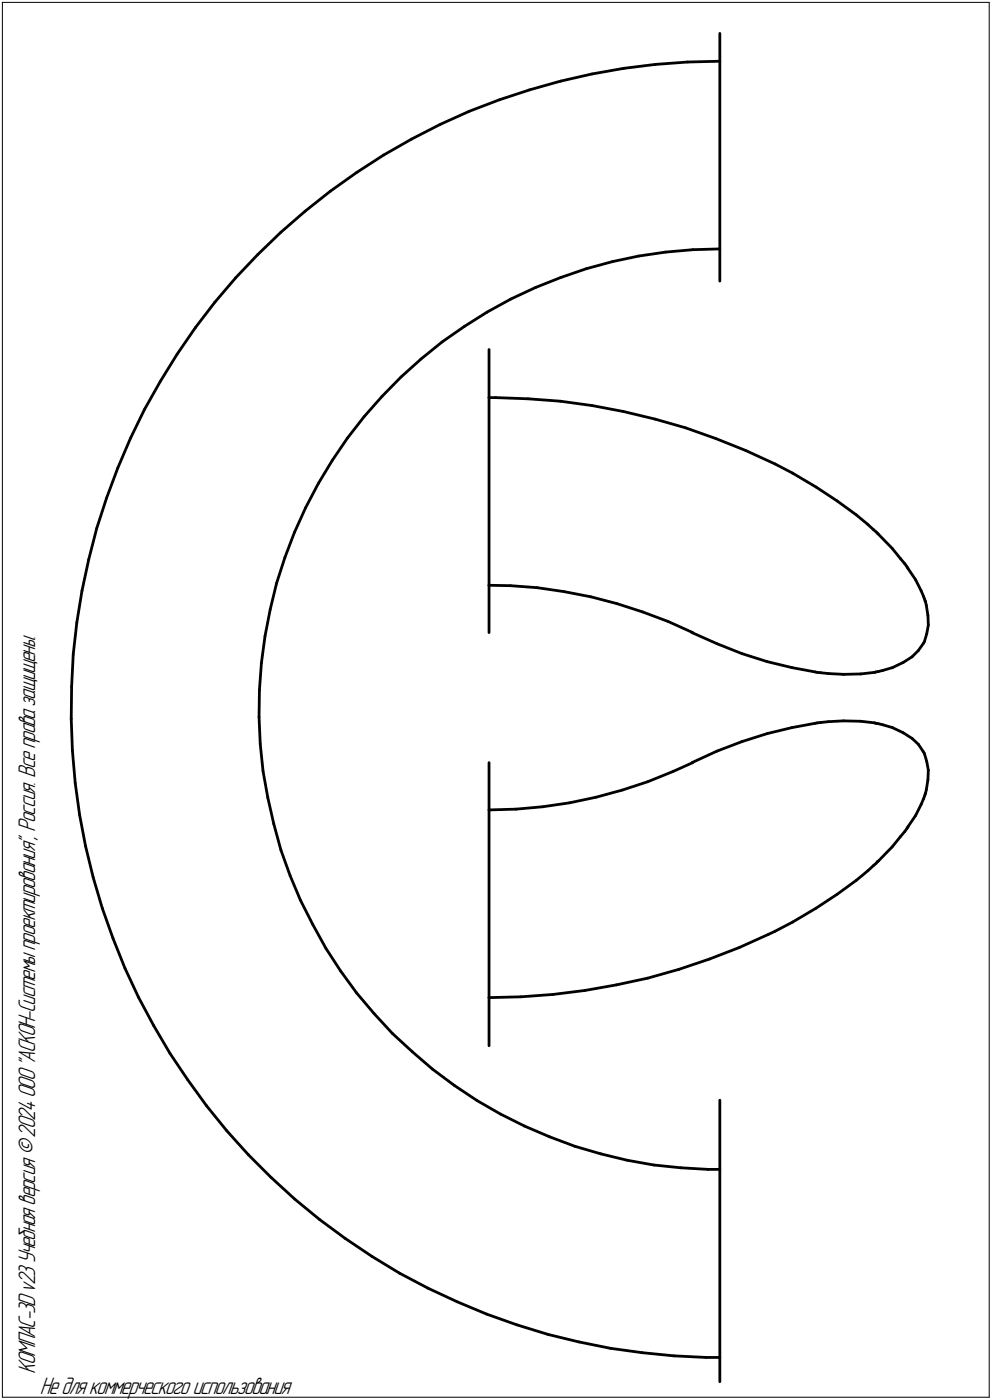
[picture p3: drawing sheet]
<svg xmlns="http://www.w3.org/2000/svg" width="211mm" height="298mm" viewBox="0 0 211 298" stroke-linecap="round" stroke-linejoin="round" font-family="sans-serif">
<g fill="none" stroke="#000" stroke-width=".59">
<path d="M112.7 19.1l6.6-1.8zM119.3 17.3l6.7-1.6zM126 15.7l6.7-1.1zM132.7 14.6l6.7-.9zM139.4 13.7l6.9-.5zM146.3 13.2l6.9-.2zM153.2 7.1v52.8zM75.9 36.7l5.7-3.7zM81.6 33l5.9-3.4zM87.5 29.6l6.1-3.1zM93.6 26.5l6.2-2.8zM99.8 23.7l6.5-2.4z"/>
<path d="M106.3 21.3l6.4-2.2zM50.1 59.2l-4.4 5.1zM54.9 54.2l4.9-4.8zM54.9 54.2l-4.8 5zM59.8 49.4l5.1-4.4zM64.9 45l5.4-4.3zM70.3 40.7l5.6-4zM119.3 59.1l5.4-1.9zM124.7 57.2l5.6-1.5zM130.3 55.7l5.6-1.2zM135.9 54.5l5.7-.8zM141.6 53.7l5.8-.5z"/>
<path d="M147.4 53.2l5.8-.2zM37.7 75.4l-3.6 5.8zM41.6 69.8l-3.9 5.6zM45.7 64.3l-4.1 5.5zM89.6 76.5l4.5-3.7zM94.1 72.8l4.7-3.3zM98.8 69.5l4.8-3zM103.6 66.5l5.1-2.8zM104.1 74.4v10.3zM108.7 63.7l5.3-2.5zM114 61.2l5.3-2.1zM25.1 99.7l-2.4 6.3z"/>
<path d="M27.8 93.3l-2.7 6.4zM30.7 87.2l-2.9 6.1zM34.1 81.2l-3.4 6zM70.7 98l-3 5zM73.9 93.3l-3.2 4.7zM77.5 88.7l-3.6 4.6zM81.3 84.4l-3.8 4.3zM85.3 80.3l4.3-3.8zM85.3 80.3l-4 4.1zM104.1 84.7h1.4zM104.1 84.7v39.9zM105.5 84.7l6.9 .2z"/>
<path d="M112.4 84.9l6.8 .5zM119.2 85.4l6.8 1zM126 86.4l6.7 1.2zM132.7 87.6l6.7 1.6zM139.4 89.2l6.5 1.9zM145.9 91.1l6.4 2.3zM152.3 93.4l6.4 2.5zM158.7 95.9l6.2 2.9zM164.9 98.8l3.8 2zM18.9 119.1l-1.5 6.7zM20.6 112.5l-1.7 6.6zM22.7 106l-2.1 6.5z"/>
<path d="M60.6 118.7l-1.8 5.5zM62.7 113.4l-2.1 5.3zM65 108.1l-2.3 5.3zM67.7 103l-2.7 5.1zM168.7 100.8l5 2.9zM173.7 103.7l4.4 3zM178.1 106.7l4.1 2.9zM182.2 109.6l2.5 2.1zM184.7 111.7l1.1 1.1zM185.8 112.8l.6 .5zM186.4 113.3l.3 .2zM186.7 113.5l.2 .2z"/>
<path d="M186.9 113.7l2.9 3.1zM189.8 116.8l1.8 2.2zM191.6 119l.9 1.1zM15.6 139.4l-.4 6.8zM16.3 132.6l-.7 6.8zM17.4 125.8l-1.1 6.8zM56.4 135.5l-.8 5.6zM57.5 129.8l-1.1 5.7zM58.8 124.2l-1.3 5.6zM104.1 124.6l4.5 .1zM104.1 124.6v10.1zM108.6 124.7l5.7 .4z"/>
<path d="M114.3 125.1l5.8 .9zM120.1 126l5.6 1.1zM125.7 127.1l5.5 1.4zM131.2 128.5l5.5 1.8zM136.7 130.3l5.5 2zM142.2 132.3l5.2 2.4zM147.2 134.7l5.4 2.4zM152.6 137.1l5.3 2.1zM157.9 139.2l5.3 1.7zM192.5 120.1l.5 .5zM193 120.6l.1 .3zM193.1 120.9l.1 .2z"/>
<path d="M193.2 121.1l1.6 2.3zM194.1 139.9l1.3-1.4zM194.8 123.4l1.2 2.4zM196 125.8l.5 1.2zM196.4 137.1l-1 1.4zM196.5 127l.3 .7zM196.7 136.7l-.3 .4zM196.8 127.7v.3zM196.8 128l.1 .1zM196.9 128.1l.2 .8zM197.1 128.9l.3 2.2zM197.2 135l-.5 1.7z"/>
<path d="M197.4 131.1l.1 2zM197.5 133.1l-.3 1.9zM15.2 153.1l.2 6.8zM15.2 146.2v6.9zM15.4 159.9l.6 6.8zM55.1 152.7l.3 5.7zM55.2 146.9l-.1 5.8zM55.4 158.4l.6 5.8zM55.6 141.1l-.4 5.8zM152.6 159.9l5.3-2zM157.9 157.9l5.3-1.7zM163.2 140.9l5.3 1.3z"/>
<path d="M163.2 156.2l5.3-1.3zM168.5 142.2l5 .9zM168.5 154.9l5-.9zM173.5 143.1l.4 .1zM173.5 154l.4-.1zM173.9 143.2l.8 .1zM173.9 153.9l.8-.1zM174.7 143.3l1.6 .1zM174.7 153.8l1.6-.1zM176.3 143.4l3.2 .2zM176.3 153.7l3.2-.2zM179.5 143.6l3.6-.1z"/>
<path d="M179.5 153.5l3.6 .1zM183.1 143.5l3-.3zM183.1 153.6l3 .3zM186.1 143.2l.3-.1zM186.1 153.9l.3 .1zM186.4 143.1l.5-.1zM186.4 154l.5 .1zM186.9 143l1-.3zM186.9 154.1l1 .2zM187.9 142.7l2-.5zM187.9 154.3l2 .6zM189.9 142.2l2.3-1.1z"/>
<path d="M189.9 154.9l2.3 1.1zM192.2 141.1l1.9-1.2zM192.2 156l1.9 1.2zM194.1 157.2l1.3 1.3zM195.4 158.5l1 1.5zM16 166.7l.9 6.8zM16.9 173.5l1.3 6.7zM56 164.2l1 5.6zM57 169.8l1.3 5.6zM58.3 175.4l1.5 5.6zM104.1 172.5l5.7-.2zM104.1 172.5v39.9z"/>
<path d="M104.1 162.4v10.1zM109.8 172.3l5.7-.5zM115.5 171.8l5.7-.9zM121.2 170.9l5.6-1.1zM126.8 169.8l5.6-1.6zM132.4 168.2l5.4-1.7zM137.8 166.5l5.5-2.2zM143.3 164.3l4.1-1.9zM147.2 162.4l5.4-2.5zM191.6 178.1l-1.8 2.2zM192.5 177l-.9 1.1zM193 176.4l-.5 .6z"/>
<path d="M193.1 176.2l-.1 .2zM193.2 176l-.1 .2zM194.8 173.7l-1.6 2.3zM196 171.3l-1.2 2.4zM196.4 160l.3 .4zM196.5 170.1l-.5 1.2zM196.7 160.4l.5 1.7zM196.8 169.4l-.3 .7zM196.8 169.1v.3zM196.9 168.9l-.1 .2zM197.1 168.1l-.2 .8zM197.2 162.1l.3 1.9z"/>
<path d="M197.4 166l-.3 2.1zM197.5 164l-.1 2zM18.2 180.2l1.6 6.6zM19.8 186.8l2 6.6zM21.8 193.4l2.2 6.4zM24 199.8l2.6 6.4zM59.8 181l1.9 5.4zM61.7 186.4l2.2 5.3zM63.9 191.7l2.6 5.1zM66.5 196.8l2.8 5.1zM163.5 199l1.4-.7zM164.9 198.3l3.8-2z"/>
<path d="M168.7 196.3l5-2.9zM173.7 193.4l4.4-3zM178.1 190.4l4.1-2.9zM182.2 187.5l2.5-2.1zM184.7 185.4l1.1-1.1zM185.8 184.3l.6-.5zM186.7 183.5l.2-.1zM186.7 183.5l-.3 .3zM189.8 180.3l-2.9 3.1zM26.6 206.2l2.9 6.1zM29.5 212.3l3.2 6.1zM32.7 218.4l3.5 5.9z"/>
<path d="M69.3 201.9l3.2 4.9zM72.5 206.8l3.4 4.6zM75.9 211.4l3.7 4.4zM79.6 215.8l3.9 4.2zM104.1 212.4l6.7-.1zM104.1 212.4v10.3zM110.8 212.3l6.9-.5zM117.7 211.8l6.8-.9zM124.5 210.9l6.6-1.2zM131.1 209.7l6.7-1.4zM137.8 208.3l6.6-1.9zM144.4 206.4l6.6-2.2z"/>
<path d="M151 204.2l6.3-2.4zM157.3 201.8l6.2-2.8zM36.2 224.3l3.8 5.7zM40 230l3.9 5.5zM43.9 235.5l4.4 5.3zM83.5 220l4.2 3.9zM87.7 223.9l4.3 3.8zM92 227.7l4.7 3.4zM96.7 231.1l4.8 3.3zM101.5 234.4l5 2.8zM106.5 237.2l5.1 2.6zM111.6 239.8l5.3 2.3z"/>
<path d="M153.2 234.3v59.9zM48.3 240.8l4.5 5.1zM52.8 245.9l4.9 4.8zM57.7 250.7l5 4.7zM62.7 255.4l5.3 4.3zM68 259.7l5.5 4zM116.9 242.1l5.4 2zM122.3 244.1l5.5 1.6zM127.8 245.7l5.6 1.4zM133.4 247.1l5.7 1zM139.1 248.1l5.8 .6zM144.9 248.7l5.7 .3z"/>
<path d="M150.6 249h2.6zM73.5 263.7l5.7 3.8zM79.2 267.5l5.8 3.6zM85 271.1l6.1 3.2zM91.1 274.3l6.2 2.9zM97.3 277.2l6.2 2.6zM103.5 279.8l6.5 2.3zM110 282.1l6.6 2zM116.6 284.1l6.6 1.6zM123.2 285.7l6.7 1.4zM129.9 287.1l6.8 .9zM136.7 288l6.7 .7z"/>
<path d="M143.4 288.7l6.9 .4zM150.3 289.1h2.9z"/>
</g>
<path d="M.5 .5v297zM.5 .5h210zM210.5 .5v297zM.5 297.5h210z" fill="none" stroke="#000" stroke-width=".21"/>
<g font-size="5.4">
<text x="7.5" y="292.5" transform="rotate(-90 7.5 292.5)">КОМПАС-3Dv23Учебнаяверсия©2024ООО&quot;АСКОН-Системыпроектирования&quot;, Россия. Всеправазащищены.</text>
<text x="8.5" y="296.7">Недлякоммерческогоиспользования</text>
</g>
</svg>
